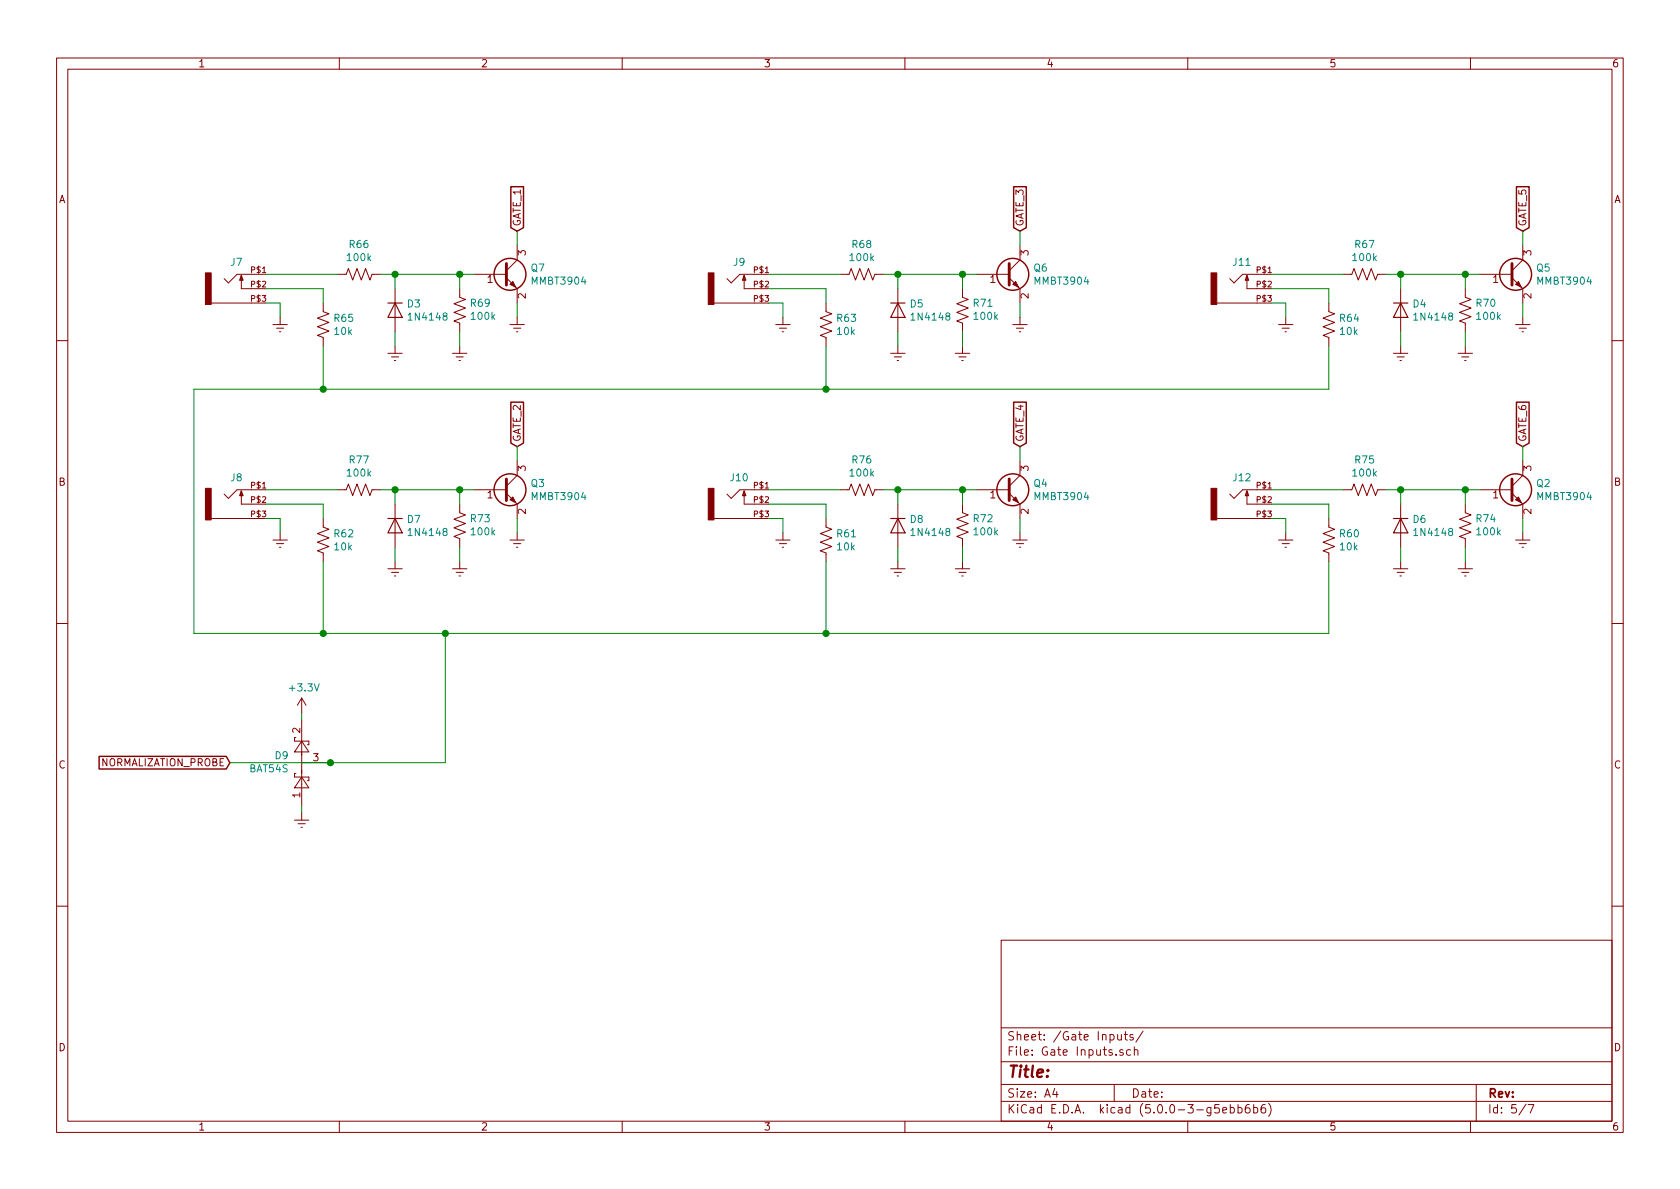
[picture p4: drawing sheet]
EESchema Schematic File Version 4
LIBS:Stages-cache
EELAYER 26 0
EELAYER END
$Descr A4 11693 8268
encoding utf-8
Sheet 5 7
Title ""
Date ""
Rev ""
Comp ""
Comment1 ""
Comment2 ""
Comment3 ""
Comment4 ""
$EndDescr
$Comp
L Transistor_BJT:MMBT3904 Q7
U 1 1
P 3500 1900
F 0 "Q7" H 3691 1946 50  0000 L CNN
F 1 "MMBT3904" H 3691 1855 50  0000 L CNN
F 2 "Package_TO_SOT_SMD:SOT-23" H 3700 1825 50  0001 L CIN
F 3 "https://www.fairchildsemi.com/datasheets/2N/2N3904.pdf" H 3500 1900 50  0001 L CNN
	1    3500 1900
	1    0    0    -1  
$EndComp
$Comp
L Device:R_US R69
U 1 1
P 3200 2150
F 0 "R69" H 3132 2104 50  0000 R CNN
F 1 "100k" H 3132 2195 50  0000 R CNN
F 2 "Resistor_SMD:R_0603_1608Metric_Pad1.05x0.95mm_HandSolder" V 3240 2140 50  0001 C CNN
F 3 "~" H 3200 2150 50  0001 C CNN
	1    3200 2150
	-1   0    0    1   
$EndComp
$Comp
L Device:D D3
U 1 1
P 2750 2150
F 0 "D3" V 2704 2229 50  0000 L CNN
F 1 "1N4148" V 2795 2229 50  0000 L CNN
F 2 "Diode_SMD:D_SOD-123" H 2750 2150 50  0001 C CNN
F 3 "~" H 2750 2150 50  0001 C CNN
	1    2750 2150
	0    1    1    0   
$EndComp
$Comp
L Device:R_US R66
U 1 1
P 2500 1900
F 0 "R66" V 2705 1900 50  0000 C CNN
F 1 "100k" V 2614 1900 50  0000 C CNN
F 2 "Resistor_SMD:R_0603_1608Metric_Pad1.05x0.95mm_HandSolder" V 2540 1890 50  0001 C CNN
F 3 "~" H 2500 1900 50  0001 C CNN
	1    2500 1900
	0    -1   -1   0   
$EndComp
$Comp
L Device:R_US R65
U 1 1
P 2250 2250
F 0 "R65" H 2318 2296 50  0000 L CNN
F 1 "10k" H 2318 2205 50  0000 L CNN
F 2 "Resistor_SMD:R_0603_1608Metric_Pad1.05x0.95mm_HandSolder" V 2290 2240 50  0001 C CNN
F 3 "~" H 2250 2250 50  0001 C CNN
	1    2250 2250
	1    0    0    -1  
$EndComp
$Comp
L WQP-PJ301M-12_JACK:WQP-PJ301M-12_JACK J7
U 1 1
P 1650 2000
F 0 "J7" H 1654 2186 50  0000 C CNN
F 1 "WQP-PJ301M-12_JACK" H 1654 2187 50  0001 C CNN
F 2 "WQP-PJ301M-12_JACK:WQP-PJ301M-12_JACK" H 1650 2000 50  0001 L BNN
F 3 "" H 1650 2000 50  0001 C CNN
	1    1650 2000
	-1   0    0    -1  
$EndComp
$Comp
L power:Earth #PWR0156
U 1 1
P 3600 2200
F 0 "#PWR0156" H 3600 1950 50  0001 C CNN
F 1 "Earth" H 3600 2050 50  0001 C CNN
F 2 "" H 3600 2200 50  0001 C CNN
F 3 "~" H 3600 2200 50  0001 C CNN
	1    3600 2200
	1    0    0    -1  
$EndComp
$Comp
L power:Earth #PWR0157
U 1 1
P 3200 2400
F 0 "#PWR0157" H 3200 2150 50  0001 C CNN
F 1 "Earth" H 3200 2250 50  0001 C CNN
F 2 "" H 3200 2400 50  0001 C CNN
F 3 "~" H 3200 2400 50  0001 C CNN
	1    3200 2400
	1    0    0    -1  
$EndComp
$Comp
L power:Earth #PWR0158
U 1 1
P 2750 2400
F 0 "#PWR0158" H 2750 2150 50  0001 C CNN
F 1 "Earth" H 2750 2250 50  0001 C CNN
F 2 "" H 2750 2400 50  0001 C CNN
F 3 "~" H 2750 2400 50  0001 C CNN
	1    2750 2400
	1    0    0    -1  
$EndComp
$Comp
L power:Earth #PWR0159
U 1 1
P 1950 2200
F 0 "#PWR0159" H 1950 1950 50  0001 C CNN
F 1 "Earth" H 1950 2050 50  0001 C CNN
F 2 "" H 1950 2200 50  0001 C CNN
F 3 "~" H 1950 2200 50  0001 C CNN
	1    1950 2200
	1    0    0    -1  
$EndComp
Wire Wire Line
	1850 1900 2350 1900
Wire Wire Line
	2250 2000 2250 2100
Wire Wire Line
	1950 2100 1950 2200
Wire Wire Line
	1850 2100 1950 2100
Wire Wire Line
	1850 2000 2250 2000
Wire Wire Line
	2750 2000 2750 1900
Wire Wire Line
	2750 1900 2650 1900
Wire Wire Line
	3200 1900 3200 2000
Connection ~ 3200 1900
Wire Wire Line
	3200 1900 3300 1900
Wire Wire Line
	3600 2100 3600 2200
Wire Wire Line
	3200 2300 3200 2400
Wire Wire Line
	2750 2300 2750 2400
Text GLabel 3600 1600 1    50   Input ~ 0
GATE_1
Wire Wire Line
	3600 1700 3600 1600
Wire Wire Line
	2750 1900 3200 1900
Connection ~ 2750 1900
$Comp
L Transistor_BJT:MMBT3904 Q3
U 1 1
P 3500 3400
F 0 "Q3" H 3691 3446 50  0000 L CNN
F 1 "MMBT3904" H 3691 3355 50  0000 L CNN
F 2 "Package_TO_SOT_SMD:SOT-23" H 3700 3325 50  0001 L CIN
F 3 "https://www.fairchildsemi.com/datasheets/2N/2N3904.pdf" H 3500 3400 50  0001 L CNN
	1    3500 3400
	1    0    0    -1  
$EndComp
$Comp
L Device:R_US R73
U 1 1
P 3200 3650
F 0 "R73" H 3132 3604 50  0000 R CNN
F 1 "100k" H 3132 3695 50  0000 R CNN
F 2 "Resistor_SMD:R_0603_1608Metric_Pad1.05x0.95mm_HandSolder" V 3240 3640 50  0001 C CNN
F 3 "~" H 3200 3650 50  0001 C CNN
	1    3200 3650
	-1   0    0    1   
$EndComp
$Comp
L Device:D D7
U 1 1
P 2750 3650
F 0 "D7" V 2704 3729 50  0000 L CNN
F 1 "1N4148" V 2795 3729 50  0000 L CNN
F 2 "Diode_SMD:D_SOD-123" H 2750 3650 50  0001 C CNN
F 3 "~" H 2750 3650 50  0001 C CNN
	1    2750 3650
	0    1    1    0   
$EndComp
$Comp
L Device:R_US R77
U 1 1
P 2500 3400
F 0 "R77" V 2705 3400 50  0000 C CNN
F 1 "100k" V 2614 3400 50  0000 C CNN
F 2 "Resistor_SMD:R_0603_1608Metric_Pad1.05x0.95mm_HandSolder" V 2540 3390 50  0001 C CNN
F 3 "~" H 2500 3400 50  0001 C CNN
	1    2500 3400
	0    -1   -1   0   
$EndComp
$Comp
L Device:R_US R62
U 1 1
P 2250 3750
F 0 "R62" H 2318 3796 50  0000 L CNN
F 1 "10k" H 2318 3705 50  0000 L CNN
F 2 "Resistor_SMD:R_0603_1608Metric_Pad1.05x0.95mm_HandSolder" V 2290 3740 50  0001 C CNN
F 3 "~" H 2250 3750 50  0001 C CNN
	1    2250 3750
	1    0    0    -1  
$EndComp
$Comp
L WQP-PJ301M-12_JACK:WQP-PJ301M-12_JACK J8
U 1 1
P 1650 3500
F 0 "J8" H 1654 3686 50  0000 C CNN
F 1 "WQP-PJ301M-12_JACK" H 1654 3687 50  0001 C CNN
F 2 "WQP-PJ301M-12_JACK:WQP-PJ301M-12_JACK" H 1650 3500 50  0001 L BNN
F 3 "" H 1650 3500 50  0001 C CNN
	1    1650 3500
	-1   0    0    -1  
$EndComp
$Comp
L power:Earth #PWR0160
U 1 1
P 3600 3700
F 0 "#PWR0160" H 3600 3450 50  0001 C CNN
F 1 "Earth" H 3600 3550 50  0001 C CNN
F 2 "" H 3600 3700 50  0001 C CNN
F 3 "~" H 3600 3700 50  0001 C CNN
	1    3600 3700
	1    0    0    -1  
$EndComp
$Comp
L power:Earth #PWR0161
U 1 1
P 3200 3900
F 0 "#PWR0161" H 3200 3650 50  0001 C CNN
F 1 "Earth" H 3200 3750 50  0001 C CNN
F 2 "" H 3200 3900 50  0001 C CNN
F 3 "~" H 3200 3900 50  0001 C CNN
	1    3200 3900
	1    0    0    -1  
$EndComp
$Comp
L power:Earth #PWR0162
U 1 1
P 2750 3900
F 0 "#PWR0162" H 2750 3650 50  0001 C CNN
F 1 "Earth" H 2750 3750 50  0001 C CNN
F 2 "" H 2750 3900 50  0001 C CNN
F 3 "~" H 2750 3900 50  0001 C CNN
	1    2750 3900
	1    0    0    -1  
$EndComp
$Comp
L power:Earth #PWR0163
U 1 1
P 1950 3700
F 0 "#PWR0163" H 1950 3450 50  0001 C CNN
F 1 "Earth" H 1950 3550 50  0001 C CNN
F 2 "" H 1950 3700 50  0001 C CNN
F 3 "~" H 1950 3700 50  0001 C CNN
	1    1950 3700
	1    0    0    -1  
$EndComp
Wire Wire Line
	1850 3400 2350 3400
Wire Wire Line
	2250 3500 2250 3600
Wire Wire Line
	1950 3600 1950 3700
Wire Wire Line
	1850 3600 1950 3600
Wire Wire Line
	1850 3500 2250 3500
Wire Wire Line
	2750 3500 2750 3400
Wire Wire Line
	2750 3400 2650 3400
Wire Wire Line
	3200 3400 3200 3500
Connection ~ 3200 3400
Wire Wire Line
	3200 3400 3300 3400
Wire Wire Line
	3600 3600 3600 3700
Wire Wire Line
	3200 3800 3200 3900
Wire Wire Line
	2750 3800 2750 3900
Text GLabel 3600 3100 1    50   Input ~ 0
GATE_2
Wire Wire Line
	3600 3200 3600 3100
Wire Wire Line
	2750 3400 3200 3400
Connection ~ 2750 3400
$Comp
L Transistor_BJT:MMBT3904 Q6
U 1 1
P 7000 1900
F 0 "Q6" H 7191 1946 50  0000 L CNN
F 1 "MMBT3904" H 7191 1855 50  0000 L CNN
F 2 "Package_TO_SOT_SMD:SOT-23" H 7200 1825 50  0001 L CIN
F 3 "https://www.fairchildsemi.com/datasheets/2N/2N3904.pdf" H 7000 1900 50  0001 L CNN
	1    7000 1900
	1    0    0    -1  
$EndComp
$Comp
L Device:R_US R71
U 1 1
P 6700 2150
F 0 "R71" H 6632 2104 50  0000 R CNN
F 1 "100k" H 6632 2195 50  0000 R CNN
F 2 "Resistor_SMD:R_0603_1608Metric_Pad1.05x0.95mm_HandSolder" V 6740 2140 50  0001 C CNN
F 3 "~" H 6700 2150 50  0001 C CNN
	1    6700 2150
	-1   0    0    1   
$EndComp
$Comp
L Device:D D5
U 1 1
P 6250 2150
F 0 "D5" V 6204 2229 50  0000 L CNN
F 1 "1N4148" V 6295 2229 50  0000 L CNN
F 2 "Diode_SMD:D_SOD-123" H 6250 2150 50  0001 C CNN
F 3 "~" H 6250 2150 50  0001 C CNN
	1    6250 2150
	0    1    1    0   
$EndComp
$Comp
L Device:R_US R68
U 1 1
P 6000 1900
F 0 "R68" V 6205 1900 50  0000 C CNN
F 1 "100k" V 6114 1900 50  0000 C CNN
F 2 "Resistor_SMD:R_0603_1608Metric_Pad1.05x0.95mm_HandSolder" V 6040 1890 50  0001 C CNN
F 3 "~" H 6000 1900 50  0001 C CNN
	1    6000 1900
	0    -1   -1   0   
$EndComp
$Comp
L Device:R_US R63
U 1 1
P 5750 2250
F 0 "R63" H 5818 2296 50  0000 L CNN
F 1 "10k" H 5818 2205 50  0000 L CNN
F 2 "Resistor_SMD:R_0603_1608Metric_Pad1.05x0.95mm_HandSolder" V 5790 2240 50  0001 C CNN
F 3 "~" H 5750 2250 50  0001 C CNN
	1    5750 2250
	1    0    0    -1  
$EndComp
$Comp
L WQP-PJ301M-12_JACK:WQP-PJ301M-12_JACK J9
U 1 1
P 5150 2000
F 0 "J9" H 5154 2186 50  0000 C CNN
F 1 "WQP-PJ301M-12_JACK" H 5154 2187 50  0001 C CNN
F 2 "WQP-PJ301M-12_JACK:WQP-PJ301M-12_JACK" H 5150 2000 50  0001 L BNN
F 3 "" H 5150 2000 50  0001 C CNN
	1    5150 2000
	-1   0    0    -1  
$EndComp
$Comp
L power:Earth #PWR0164
U 1 1
P 7100 2200
F 0 "#PWR0164" H 7100 1950 50  0001 C CNN
F 1 "Earth" H 7100 2050 50  0001 C CNN
F 2 "" H 7100 2200 50  0001 C CNN
F 3 "~" H 7100 2200 50  0001 C CNN
	1    7100 2200
	1    0    0    -1  
$EndComp
$Comp
L power:Earth #PWR0165
U 1 1
P 6700 2400
F 0 "#PWR0165" H 6700 2150 50  0001 C CNN
F 1 "Earth" H 6700 2250 50  0001 C CNN
F 2 "" H 6700 2400 50  0001 C CNN
F 3 "~" H 6700 2400 50  0001 C CNN
	1    6700 2400
	1    0    0    -1  
$EndComp
$Comp
L power:Earth #PWR0166
U 1 1
P 6250 2400
F 0 "#PWR0166" H 6250 2150 50  0001 C CNN
F 1 "Earth" H 6250 2250 50  0001 C CNN
F 2 "" H 6250 2400 50  0001 C CNN
F 3 "~" H 6250 2400 50  0001 C CNN
	1    6250 2400
	1    0    0    -1  
$EndComp
$Comp
L power:Earth #PWR0167
U 1 1
P 5450 2200
F 0 "#PWR0167" H 5450 1950 50  0001 C CNN
F 1 "Earth" H 5450 2050 50  0001 C CNN
F 2 "" H 5450 2200 50  0001 C CNN
F 3 "~" H 5450 2200 50  0001 C CNN
	1    5450 2200
	1    0    0    -1  
$EndComp
Wire Wire Line
	5350 1900 5850 1900
Wire Wire Line
	5750 2000 5750 2100
Wire Wire Line
	5450 2100 5450 2200
Wire Wire Line
	5350 2100 5450 2100
Wire Wire Line
	5350 2000 5750 2000
Wire Wire Line
	6250 2000 6250 1900
Wire Wire Line
	6250 1900 6150 1900
Wire Wire Line
	6700 1900 6700 2000
Connection ~ 6700 1900
Wire Wire Line
	6700 1900 6800 1900
Wire Wire Line
	7100 2100 7100 2200
Wire Wire Line
	6700 2300 6700 2400
Wire Wire Line
	6250 2300 6250 2400
Text GLabel 7100 1600 1    50   Input ~ 0
GATE_3
Wire Wire Line
	7100 1700 7100 1600
Wire Wire Line
	6250 1900 6700 1900
Connection ~ 6250 1900
$Comp
L Transistor_BJT:MMBT3904 Q4
U 1 1
P 7000 3400
F 0 "Q4" H 7191 3446 50  0000 L CNN
F 1 "MMBT3904" H 7191 3355 50  0000 L CNN
F 2 "Package_TO_SOT_SMD:SOT-23" H 7200 3325 50  0001 L CIN
F 3 "https://www.fairchildsemi.com/datasheets/2N/2N3904.pdf" H 7000 3400 50  0001 L CNN
	1    7000 3400
	1    0    0    -1  
$EndComp
$Comp
L Device:R_US R72
U 1 1
P 6700 3650
F 0 "R72" H 6632 3604 50  0000 R CNN
F 1 "100k" H 6632 3695 50  0000 R CNN
F 2 "Resistor_SMD:R_0603_1608Metric_Pad1.05x0.95mm_HandSolder" V 6740 3640 50  0001 C CNN
F 3 "~" H 6700 3650 50  0001 C CNN
	1    6700 3650
	-1   0    0    1   
$EndComp
$Comp
L Device:D D8
U 1 1
P 6250 3650
F 0 "D8" V 6204 3729 50  0000 L CNN
F 1 "1N4148" V 6295 3729 50  0000 L CNN
F 2 "Diode_SMD:D_SOD-123" H 6250 3650 50  0001 C CNN
F 3 "~" H 6250 3650 50  0001 C CNN
	1    6250 3650
	0    1    1    0   
$EndComp
$Comp
L Device:R_US R76
U 1 1
P 6000 3400
F 0 "R76" V 6205 3400 50  0000 C CNN
F 1 "100k" V 6114 3400 50  0000 C CNN
F 2 "Resistor_SMD:R_0603_1608Metric_Pad1.05x0.95mm_HandSolder" V 6040 3390 50  0001 C CNN
F 3 "~" H 6000 3400 50  0001 C CNN
	1    6000 3400
	0    -1   -1   0   
$EndComp
$Comp
L Device:R_US R61
U 1 1
P 5750 3750
F 0 "R61" H 5818 3796 50  0000 L CNN
F 1 "10k" H 5818 3705 50  0000 L CNN
F 2 "Resistor_SMD:R_0603_1608Metric_Pad1.05x0.95mm_HandSolder" V 5790 3740 50  0001 C CNN
F 3 "~" H 5750 3750 50  0001 C CNN
	1    5750 3750
	1    0    0    -1  
$EndComp
$Comp
L WQP-PJ301M-12_JACK:WQP-PJ301M-12_JACK J10
U 1 1
P 5150 3500
F 0 "J10" H 5154 3686 50  0000 C CNN
F 1 "WQP-PJ301M-12_JACK" H 5154 3687 50  0001 C CNN
F 2 "WQP-PJ301M-12_JACK:WQP-PJ301M-12_JACK" H 5150 3500 50  0001 L BNN
F 3 "" H 5150 3500 50  0001 C CNN
	1    5150 3500
	-1   0    0    -1  
$EndComp
$Comp
L power:Earth #PWR0168
U 1 1
P 7100 3700
F 0 "#PWR0168" H 7100 3450 50  0001 C CNN
F 1 "Earth" H 7100 3550 50  0001 C CNN
F 2 "" H 7100 3700 50  0001 C CNN
F 3 "~" H 7100 3700 50  0001 C CNN
	1    7100 3700
	1    0    0    -1  
$EndComp
$Comp
L power:Earth #PWR0169
U 1 1
P 6700 3900
F 0 "#PWR0169" H 6700 3650 50  0001 C CNN
F 1 "Earth" H 6700 3750 50  0001 C CNN
F 2 "" H 6700 3900 50  0001 C CNN
F 3 "~" H 6700 3900 50  0001 C CNN
	1    6700 3900
	1    0    0    -1  
$EndComp
$Comp
L power:Earth #PWR0170
U 1 1
P 6250 3900
F 0 "#PWR0170" H 6250 3650 50  0001 C CNN
F 1 "Earth" H 6250 3750 50  0001 C CNN
F 2 "" H 6250 3900 50  0001 C CNN
F 3 "~" H 6250 3900 50  0001 C CNN
	1    6250 3900
	1    0    0    -1  
$EndComp
$Comp
L power:Earth #PWR0171
U 1 1
P 5450 3700
F 0 "#PWR0171" H 5450 3450 50  0001 C CNN
F 1 "Earth" H 5450 3550 50  0001 C CNN
F 2 "" H 5450 3700 50  0001 C CNN
F 3 "~" H 5450 3700 50  0001 C CNN
	1    5450 3700
	1    0    0    -1  
$EndComp
Wire Wire Line
	5350 3400 5850 3400
Wire Wire Line
	5750 3500 5750 3600
Wire Wire Line
	5450 3600 5450 3700
Wire Wire Line
	5350 3600 5450 3600
Wire Wire Line
	5350 3500 5750 3500
Wire Wire Line
	6250 3500 6250 3400
Wire Wire Line
	6250 3400 6150 3400
Wire Wire Line
	6700 3400 6700 3500
Connection ~ 6700 3400
Wire Wire Line
	6700 3400 6800 3400
Wire Wire Line
	7100 3600 7100 3700
Wire Wire Line
	6700 3800 6700 3900
Wire Wire Line
	6250 3800 6250 3900
Text GLabel 7100 3100 1    50   Input ~ 0
GATE_4
Wire Wire Line
	7100 3200 7100 3100
Wire Wire Line
	6250 3400 6700 3400
Connection ~ 6250 3400
$Comp
L Transistor_BJT:MMBT3904 Q5
U 1 1
P 10500 1900
F 0 "Q5" H 10691 1946 50  0000 L CNN
F 1 "MMBT3904" H 10691 1855 50  0000 L CNN
F 2 "Package_TO_SOT_SMD:SOT-23" H 10700 1825 50  0001 L CIN
F 3 "https://www.fairchildsemi.com/datasheets/2N/2N3904.pdf" H 10500 1900 50  0001 L CNN
	1    10500 1900
	1    0    0    -1  
$EndComp
$Comp
L Device:R_US R70
U 1 1
P 10200 2150
F 0 "R70" H 10132 2104 50  0000 R CNN
F 1 "100k" H 10132 2195 50  0000 R CNN
F 2 "Resistor_SMD:R_0603_1608Metric_Pad1.05x0.95mm_HandSolder" V 10240 2140 50  0001 C CNN
F 3 "~" H 10200 2150 50  0001 C CNN
	1    10200 2150
	-1   0    0    1   
$EndComp
$Comp
L Device:D D4
U 1 1
P 9750 2150
F 0 "D4" V 9704 2229 50  0000 L CNN
F 1 "1N4148" V 9795 2229 50  0000 L CNN
F 2 "Diode_SMD:D_SOD-123" H 9750 2150 50  0001 C CNN
F 3 "~" H 9750 2150 50  0001 C CNN
	1    9750 2150
	0    1    1    0   
$EndComp
$Comp
L Device:R_US R67
U 1 1
P 9500 1900
F 0 "R67" V 9705 1900 50  0000 C CNN
F 1 "100k" V 9614 1900 50  0000 C CNN
F 2 "Resistor_SMD:R_0603_1608Metric_Pad1.05x0.95mm_HandSolder" V 9540 1890 50  0001 C CNN
F 3 "~" H 9500 1900 50  0001 C CNN
	1    9500 1900
	0    -1   -1   0   
$EndComp
$Comp
L Device:R_US R64
U 1 1
P 9250 2250
F 0 "R64" H 9318 2296 50  0000 L CNN
F 1 "10k" H 9318 2205 50  0000 L CNN
F 2 "Resistor_SMD:R_0603_1608Metric_Pad1.05x0.95mm_HandSolder" V 9290 2240 50  0001 C CNN
F 3 "~" H 9250 2250 50  0001 C CNN
	1    9250 2250
	1    0    0    -1  
$EndComp
$Comp
L WQP-PJ301M-12_JACK:WQP-PJ301M-12_JACK J11
U 1 1
P 8650 2000
F 0 "J11" H 8654 2186 50  0000 C CNN
F 1 "WQP-PJ301M-12_JACK" H 8654 2187 50  0001 C CNN
F 2 "WQP-PJ301M-12_JACK:WQP-PJ301M-12_JACK" H 8650 2000 50  0001 L BNN
F 3 "" H 8650 2000 50  0001 C CNN
	1    8650 2000
	-1   0    0    -1  
$EndComp
$Comp
L power:Earth #PWR0172
U 1 1
P 10600 2200
F 0 "#PWR0172" H 10600 1950 50  0001 C CNN
F 1 "Earth" H 10600 2050 50  0001 C CNN
F 2 "" H 10600 2200 50  0001 C CNN
F 3 "~" H 10600 2200 50  0001 C CNN
	1    10600 2200
	1    0    0    -1  
$EndComp
$Comp
L power:Earth #PWR0173
U 1 1
P 10200 2400
F 0 "#PWR0173" H 10200 2150 50  0001 C CNN
F 1 "Earth" H 10200 2250 50  0001 C CNN
F 2 "" H 10200 2400 50  0001 C CNN
F 3 "~" H 10200 2400 50  0001 C CNN
	1    10200 2400
	1    0    0    -1  
$EndComp
$Comp
L power:Earth #PWR0174
U 1 1
P 9750 2400
F 0 "#PWR0174" H 9750 2150 50  0001 C CNN
F 1 "Earth" H 9750 2250 50  0001 C CNN
F 2 "" H 9750 2400 50  0001 C CNN
F 3 "~" H 9750 2400 50  0001 C CNN
	1    9750 2400
	1    0    0    -1  
$EndComp
$Comp
L power:Earth #PWR0175
U 1 1
P 8950 2200
F 0 "#PWR0175" H 8950 1950 50  0001 C CNN
F 1 "Earth" H 8950 2050 50  0001 C CNN
F 2 "" H 8950 2200 50  0001 C CNN
F 3 "~" H 8950 2200 50  0001 C CNN
	1    8950 2200
	1    0    0    -1  
$EndComp
Wire Wire Line
	8850 1900 9350 1900
Wire Wire Line
	9250 2000 9250 2100
Wire Wire Line
	8950 2100 8950 2200
Wire Wire Line
	8850 2100 8950 2100
Wire Wire Line
	8850 2000 9250 2000
Wire Wire Line
	9750 2000 9750 1900
Wire Wire Line
	9750 1900 9650 1900
Wire Wire Line
	10200 1900 10200 2000
Connection ~ 10200 1900
Wire Wire Line
	10200 1900 10300 1900
Wire Wire Line
	10600 2100 10600 2200
Wire Wire Line
	10200 2300 10200 2400
Wire Wire Line
	9750 2300 9750 2400
Text GLabel 10600 1600 1    50   Input ~ 0
GATE_5
Wire Wire Line
	10600 1700 10600 1600
Wire Wire Line
	9750 1900 10200 1900
Connection ~ 9750 1900
$Comp
L Transistor_BJT:MMBT3904 Q2
U 1 1
P 10500 3400
F 0 "Q2" H 10691 3446 50  0000 L CNN
F 1 "MMBT3904" H 10691 3355 50  0000 L CNN
F 2 "Package_TO_SOT_SMD:SOT-23" H 10700 3325 50  0001 L CIN
F 3 "https://www.fairchildsemi.com/datasheets/2N/2N3904.pdf" H 10500 3400 50  0001 L CNN
	1    10500 3400
	1    0    0    -1  
$EndComp
$Comp
L Device:R_US R74
U 1 1
P 10200 3650
F 0 "R74" H 10132 3604 50  0000 R CNN
F 1 "100k" H 10132 3695 50  0000 R CNN
F 2 "Resistor_SMD:R_0603_1608Metric_Pad1.05x0.95mm_HandSolder" V 10240 3640 50  0001 C CNN
F 3 "~" H 10200 3650 50  0001 C CNN
	1    10200 3650
	-1   0    0    1   
$EndComp
$Comp
L Device:D D6
U 1 1
P 9750 3650
F 0 "D6" V 9704 3729 50  0000 L CNN
F 1 "1N4148" V 9795 3729 50  0000 L CNN
F 2 "Diode_SMD:D_SOD-123" H 9750 3650 50  0001 C CNN
F 3 "~" H 9750 3650 50  0001 C CNN
	1    9750 3650
	0    1    1    0   
$EndComp
$Comp
L Device:R_US R75
U 1 1
P 9500 3400
F 0 "R75" V 9705 3400 50  0000 C CNN
F 1 "100k" V 9614 3400 50  0000 C CNN
F 2 "Resistor_SMD:R_0603_1608Metric_Pad1.05x0.95mm_HandSolder" V 9540 3390 50  0001 C CNN
F 3 "~" H 9500 3400 50  0001 C CNN
	1    9500 3400
	0    -1   -1   0   
$EndComp
$Comp
L Device:R_US R60
U 1 1
P 9250 3750
F 0 "R60" H 9318 3796 50  0000 L CNN
F 1 "10k" H 9318 3705 50  0000 L CNN
F 2 "Resistor_SMD:R_0603_1608Metric_Pad1.05x0.95mm_HandSolder" V 9290 3740 50  0001 C CNN
F 3 "~" H 9250 3750 50  0001 C CNN
	1    9250 3750
	1    0    0    -1  
$EndComp
$Comp
L WQP-PJ301M-12_JACK:WQP-PJ301M-12_JACK J12
U 1 1
P 8650 3500
F 0 "J12" H 8654 3686 50  0000 C CNN
F 1 "WQP-PJ301M-12_JACK" H 8654 3687 50  0001 C CNN
F 2 "WQP-PJ301M-12_JACK:WQP-PJ301M-12_JACK" H 8650 3500 50  0001 L BNN
F 3 "" H 8650 3500 50  0001 C CNN
	1    8650 3500
	-1   0    0    -1  
$EndComp
$Comp
L power:Earth #PWR0176
U 1 1
P 10600 3700
F 0 "#PWR0176" H 10600 3450 50  0001 C CNN
F 1 "Earth" H 10600 3550 50  0001 C CNN
F 2 "" H 10600 3700 50  0001 C CNN
F 3 "~" H 10600 3700 50  0001 C CNN
	1    10600 3700
	1    0    0    -1  
$EndComp
$Comp
L power:Earth #PWR0177
U 1 1
P 10200 3900
F 0 "#PWR0177" H 10200 3650 50  0001 C CNN
F 1 "Earth" H 10200 3750 50  0001 C CNN
F 2 "" H 10200 3900 50  0001 C CNN
F 3 "~" H 10200 3900 50  0001 C CNN
	1    10200 3900
	1    0    0    -1  
$EndComp
$Comp
L power:Earth #PWR0178
U 1 1
P 9750 3900
F 0 "#PWR0178" H 9750 3650 50  0001 C CNN
F 1 "Earth" H 9750 3750 50  0001 C CNN
F 2 "" H 9750 3900 50  0001 C CNN
F 3 "~" H 9750 3900 50  0001 C CNN
	1    9750 3900
	1    0    0    -1  
$EndComp
$Comp
L power:Earth #PWR0179
U 1 1
P 8950 3700
F 0 "#PWR0179" H 8950 3450 50  0001 C CNN
F 1 "Earth" H 8950 3550 50  0001 C CNN
F 2 "" H 8950 3700 50  0001 C CNN
F 3 "~" H 8950 3700 50  0001 C CNN
	1    8950 3700
	1    0    0    -1  
$EndComp
Wire Wire Line
	8850 3400 9350 3400
Wire Wire Line
	9250 3500 9250 3600
Wire Wire Line
	8950 3600 8950 3700
Wire Wire Line
	8850 3600 8950 3600
Wire Wire Line
	8850 3500 9250 3500
Wire Wire Line
	9750 3500 9750 3400
Wire Wire Line
	9750 3400 9650 3400
Wire Wire Line
	10200 3400 10200 3500
Connection ~ 10200 3400
Wire Wire Line
	10200 3400 10300 3400
Wire Wire Line
	10600 3600 10600 3700
Wire Wire Line
	10200 3800 10200 3900
Wire Wire Line
	9750 3800 9750 3900
Text GLabel 10600 3100 1    50   Input ~ 0
GATE_6
Wire Wire Line
	10600 3200 10600 3100
Wire Wire Line
	9750 3400 10200 3400
Connection ~ 9750 3400
$Comp
L Diode:BAT54S D9
U 1 1
P 2100 5300
F 0 "D9" V 2146 5388 50  0000 L CNN
F 1 "BAT54S" V 2055 5388 50  0000 L CNN
F 2 "Diode_SMD:D_SOT-23_NKA" H 2175 5425 50  0001 L CNN
F 3 "https://www.diodes.com/assets/Datasheets/ds11005.pdf" H 1980 5300 50  0001 C CNN
	1    2100 5300
	0    -1   -1   0   
$EndComp
Text GLabel 1600 5300 0    50   Input ~ 0
NORMALIZATION_PROBE
$Comp
L power:Earth #PWR0180
U 1 1
P 2100 5650
F 0 "#PWR0180" H 2100 5400 50  0001 C CNN
F 1 "Earth" H 2100 5500 50  0001 C CNN
F 2 "" H 2100 5650 50  0001 C CNN
F 3 "~" H 2100 5650 50  0001 C CNN
	1    2100 5650
	1    0    0    -1  
$EndComp
Wire Wire Line
	1600 5300 2300 5300
Wire Wire Line
	2100 5000 2100 4950
Wire Wire Line
	2100 5650 2100 5600
Wire Wire Line
	2250 3900 2250 4400
Wire Wire Line
	2250 4400 1350 4400
Wire Wire Line
	1350 4400 1350 2700
Wire Wire Line
	1350 2700 2250 2700
Wire Wire Line
	2250 2700 2250 2400
Wire Wire Line
	2250 2700 5750 2700
Wire Wire Line
	5750 2700 5750 2400
Connection ~ 2250 2700
Wire Wire Line
	5750 2700 9250 2700
Wire Wire Line
	9250 2700 9250 2400
Connection ~ 5750 2700
Wire Wire Line
	2250 4400 3100 4400
Wire Wire Line
	5750 4400 5750 3900
Connection ~ 2250 4400
Wire Wire Line
	5750 4400 9250 4400
Wire Wire Line
	9250 4400 9250 3900
Connection ~ 5750 4400
Wire Wire Line
	2300 5300 3100 5300
Wire Wire Line
	3100 5300 3100 4400
Connection ~ 2300 5300
Connection ~ 3100 4400
Wire Wire Line
	3100 4400 5750 4400
$Comp
L power:+3.3V #PWR0216
U 1 1
P 2100 4950
F 0 "#PWR0216" H 2100 4800 50  0001 C CNN
F 1 "+3.3V" H 2115 5123 50  0000 C CNN
F 2 "" H 2100 4950 50  0001 C CNN
F 3 "" H 2100 4950 50  0001 C CNN
	1    2100 4950
	1    0    0    -1  
$EndComp
$EndSCHEMATC
